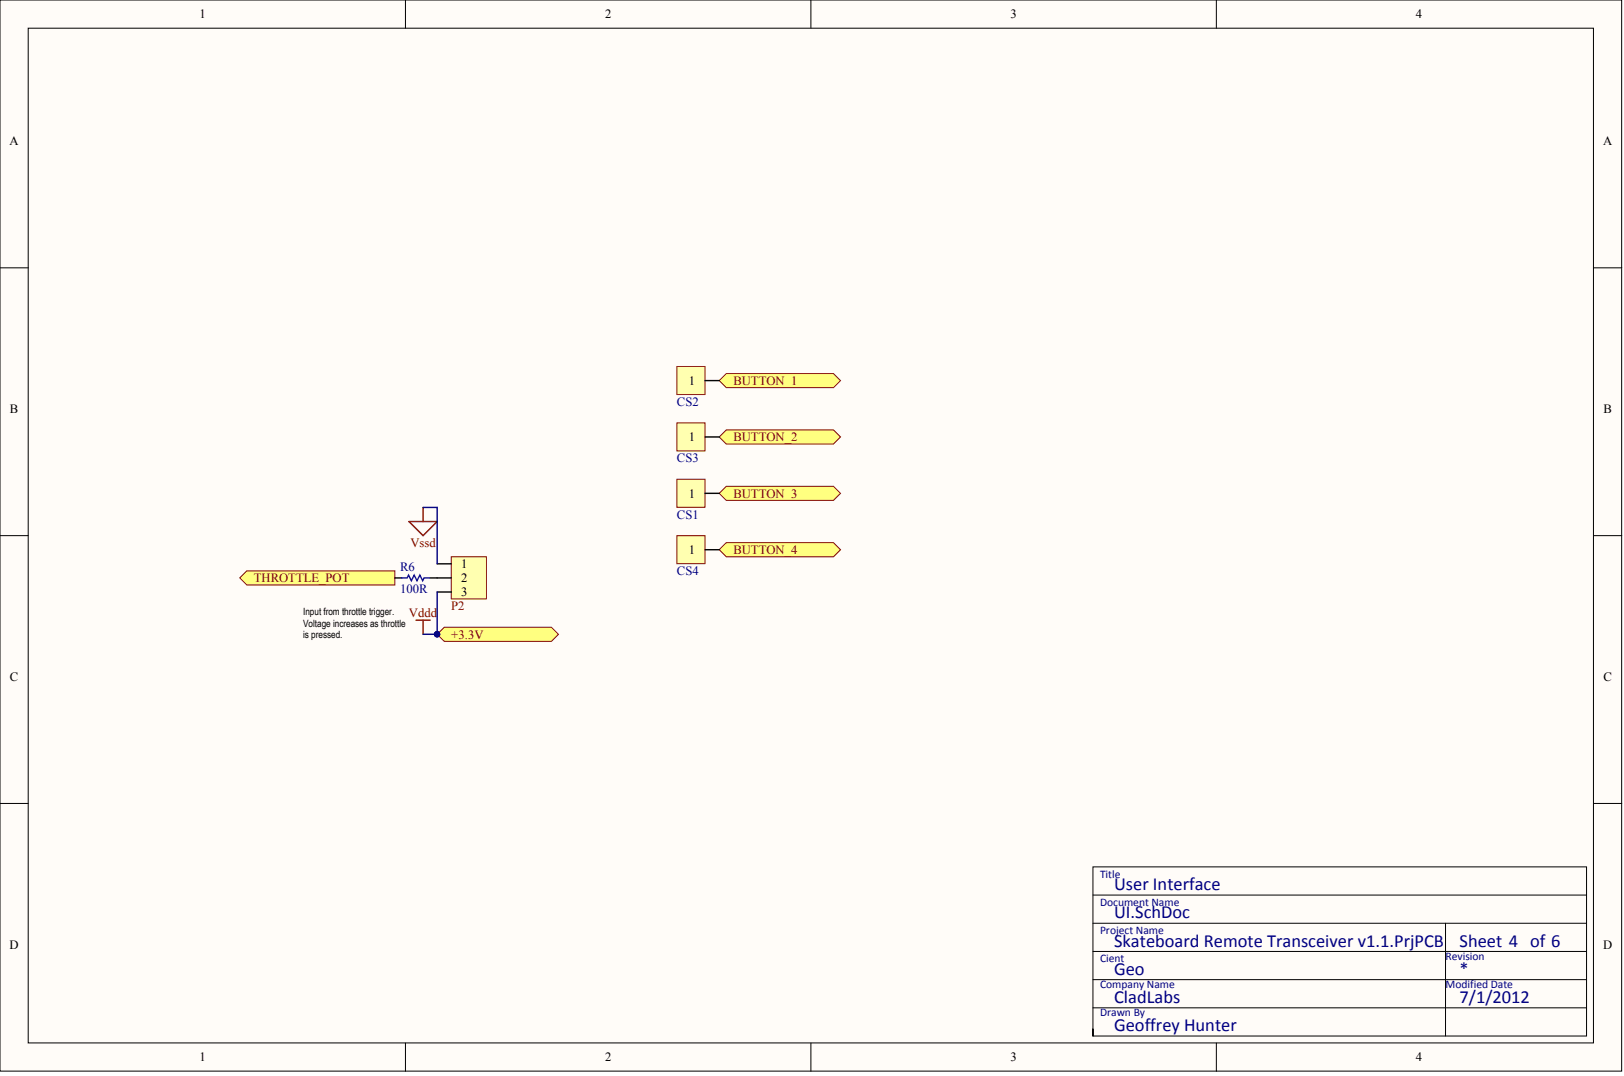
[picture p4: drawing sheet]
<svg xmlns="http://www.w3.org/2000/svg" width="487mm" height="322mm" viewBox="0 0 487 322" stroke-linecap="round" stroke-linejoin="round" font-family="sans-serif">
<g fill="#fffcf8" stroke="#000" stroke-width=".3">
<path d="M0 0h486.1v321h-486.1z"/>
<path d="M8.5 8.5h469.2v304h-469.2z"/>
</g>
<g fill="none" stroke="#000" stroke-width=".3">
<path d="M121.5 0v8.5M243.1 0v8.5M364.6 0v8.5M0 80.3h8.5M477.7 80.3h8.5M0 160.5h8.5M477.7 160.5h8.5M0 240.8h8.5M477.7 240.8h8.5M327.6 276.7h148M327.6 268.2h148M433.3 276.7v33.8"/>
<path d="M327.6 285.1h148M327.6 293.6h148M121.5 312.6v8.4M243.1 312.6v8.4M327.6 308.3v2.2h148v-50.7h-148v50.7M327.6 302h148M364.6 312.6v8.4"/>
</g>
<g fill="#ffff80" stroke="#800000" stroke-width=".3">
<path d="M215.6 130.9l2.1-2.1h32.2l2.1 2.1-2.1 2.2h-32.2z" fill-rule="evenodd"/>
<path d="M215.6 114l2.1-2.1h32.2l2.1 2.1-2.1 2.2h-32.2z" fill-rule="evenodd"/>
<path d="M71.9 173.2l2.1-2.1h44.4v4.2h-44.4z" fill-rule="evenodd"/>
</g>
<path d="M118.4 173.2h2.1M128.9 173.2h2.2" fill="none" stroke="#000" stroke-width=".42"/>
<path d="M120.4 173.2h1.7l.4-.9 .8 1.7 .9-1.7 .8 1.7 .9-1.7 .8 1.7 .4-.8h1.7" fill="none" stroke="#00f" stroke-width=".42"/>
<path d="M202.9 109.8h8.4v8.4h-8.4z" fill="#ffffb0" stroke="#800000" stroke-width=".3"/>
<path d="M211.4 114h4.2" fill="none" stroke="#000" stroke-width=".42"/>
<path d="M202.9 126.7h8.4v8.4h-8.4z" fill="#ffffb0" stroke="#800000" stroke-width=".3"/>
<path d="M211.4 130.9h4.2" fill="none" stroke="#000" stroke-width=".42"/>
<path d="M122.6 156.3h8.5l-4.3 4.2zM126.8 152.1v4.2M124.7 185.9h4.2M126.8 185.9v4.2" fill="none" stroke="#800000" stroke-width=".42"/>
<path d="M215.6 147.8l2.1-2.1h32.2l2.1 2.1-2.1 2.2h-32.2z" fill-rule="evenodd" fill="#ffff80" stroke="#800000" stroke-width=".3"/>
<path d="M202.9 143.6h8.4v8.4h-8.4z" fill="#ffffb0" stroke="#800000" stroke-width=".3"/>
<path d="M211.4 147.8h4.2" fill="none" stroke="#000" stroke-width=".42"/>
<path d="M215.6 164.7l2.1-2.1h32.2l2.1 2.1-2.1 2.1h-32.2z" fill-rule="evenodd" fill="#ffff80" stroke="#800000" stroke-width=".3"/>
<path d="M202.9 160.5h8.4v8.4h-8.4z" fill="#ffffb0" stroke="#800000" stroke-width=".3"/>
<path d="M211.4 164.7h4.2" fill="none" stroke="#000" stroke-width=".42"/>
<path d="M135.3 166.8h10.5v12.7h-10.5z" fill="#ffffb0" stroke="#800000" stroke-width=".3"/>
<path d="M131.1 169h4.2M131.1 173.2h4.2M131.1 177.4h4.2" fill="none" stroke="#000" stroke-width=".42"/>
<path d="M126.8 152.1h4.3v16.9M131.1 177.4v12.7h-4.3" fill="none" stroke="#000080" stroke-width=".42"/>
<circle cx="131" cy="190.1" r=".82" fill="#000080" stroke="#000080" stroke-width=".3"/>
<path d="M131.1 190.1l2.1-2.1h32.1l2.1 2.1-2.1 2.1h-32.1z" fill-rule="evenodd" fill="#ffff80" stroke="#800000" stroke-width=".3"/>
<circle cx="131" cy="190.1" r=".82" fill="#000080" stroke="#000080" stroke-width=".3"/>
<g font-size="5.5" fill="#000080">
<text x="334" y="266.7">User Interface</text>
<text x="334" y="275.2">UI.SchDoc</text>
<text x="334" y="283.6">Skateboard Remote Transceiver v1.1.PrjPCB</text>
<text x="437.6" y="283.6">Sheet 4 of 6</text>
<text x="334" y="292.1">Geo</text>
<text x="437.6" y="292.1">*</text>
<text x="334" y="300.5">CladLabs</text>
<text x="437.6" y="300.5">7/1/2012</text>
<text x="334" y="309">Geoffrey Hunter</text>
</g>
<g font-size="3.8">
<text x="59.8" y="5.5">1</text>
<text x="181.4" y="5.5">2</text>
<text x="302.9" y="5.5">3</text>
<text x="424.5" y="5.5">4</text>
<text x="2.8" y="43.5">A</text>
<text x="480.6" y="43.5">A</text>
<text x="206.5" y="115.3">1</text>
<text x="3" y="123.8">B</text>
<text x="480.7" y="123.8">B</text>
<text x="206.5" y="132.2">1</text>
<text x="206.5" y="149.1">1</text>
<text x="206.5" y="166">1</text>
<text x="138.2" y="170.2">1</text>
<text x="138.2" y="174.4">2</text>
<text x="138.2" y="178.7">3</text>
<text x="3" y="204">C</text>
<text x="480.7" y="204">C</text>
<text x="2.8" y="284.3">D</text>
<text x="480.6" y="284.3">D</text>
<text x="59.8" y="318.1">1</text>
<text x="181.4" y="318.1">2</text>
<text x="302.9" y="318.1">3</text>
<text x="424.5" y="318.1">4</text>
</g>
<g font-size="3.8" fill="#800000">
<text x="219.8" y="115.3">BUTTON_1</text>
<text x="219.8" y="132.2">BUTTON_2</text>
<text x="219.8" y="149.1">BUTTON_3</text>
<text x="123" y="163.9">Vssd</text>
<text x="219.8" y="166">BUTTON_4</text>
<text x="76.1" y="174.4">THROTTLE_POT</text>
<text x="122.6" y="185">Vddd</text>
<text x="135.3" y="182.9">P2</text>
<text x="135.3" y="191.3">+3.3V</text>
</g>
<g font-size="3.8" fill="#000080">
<text x="202.9" y="121.7">CS2</text>
<text x="202.9" y="138.5">CS3</text>
<text x="202.9" y="155.4">CS1</text>
<text x="119.9" y="171.1">R6</text>
<text x="202.9" y="172.3">CS4</text>
<text x="119.9" y="177.8">100R</text>
</g>
<g font-size="3.5" fill="#000080">
<text x="329.8" y="263.1">Title</text>
<text x="329.8" y="271.5">Document Name</text>
<text x="329.8" y="280">Project Name</text>
<text x="433.3" y="287.6">Revision</text>
<text x="329.8" y="288.4">Cient</text>
<text x="329.8" y="296">Company Name</text>
<text x="433.3" y="296">Modified Date</text>
<text x="329.8" y="304.5">Drawn By</text>
</g>
<g font-size="3">
<text x="90.9" y="184.4">Input from throttle trigger.</text>
<text x="90.9" y="187.8">Voltage increases as throttle</text>
<text x="90.9" y="191.1">is pressed.</text>
</g>
</svg>
